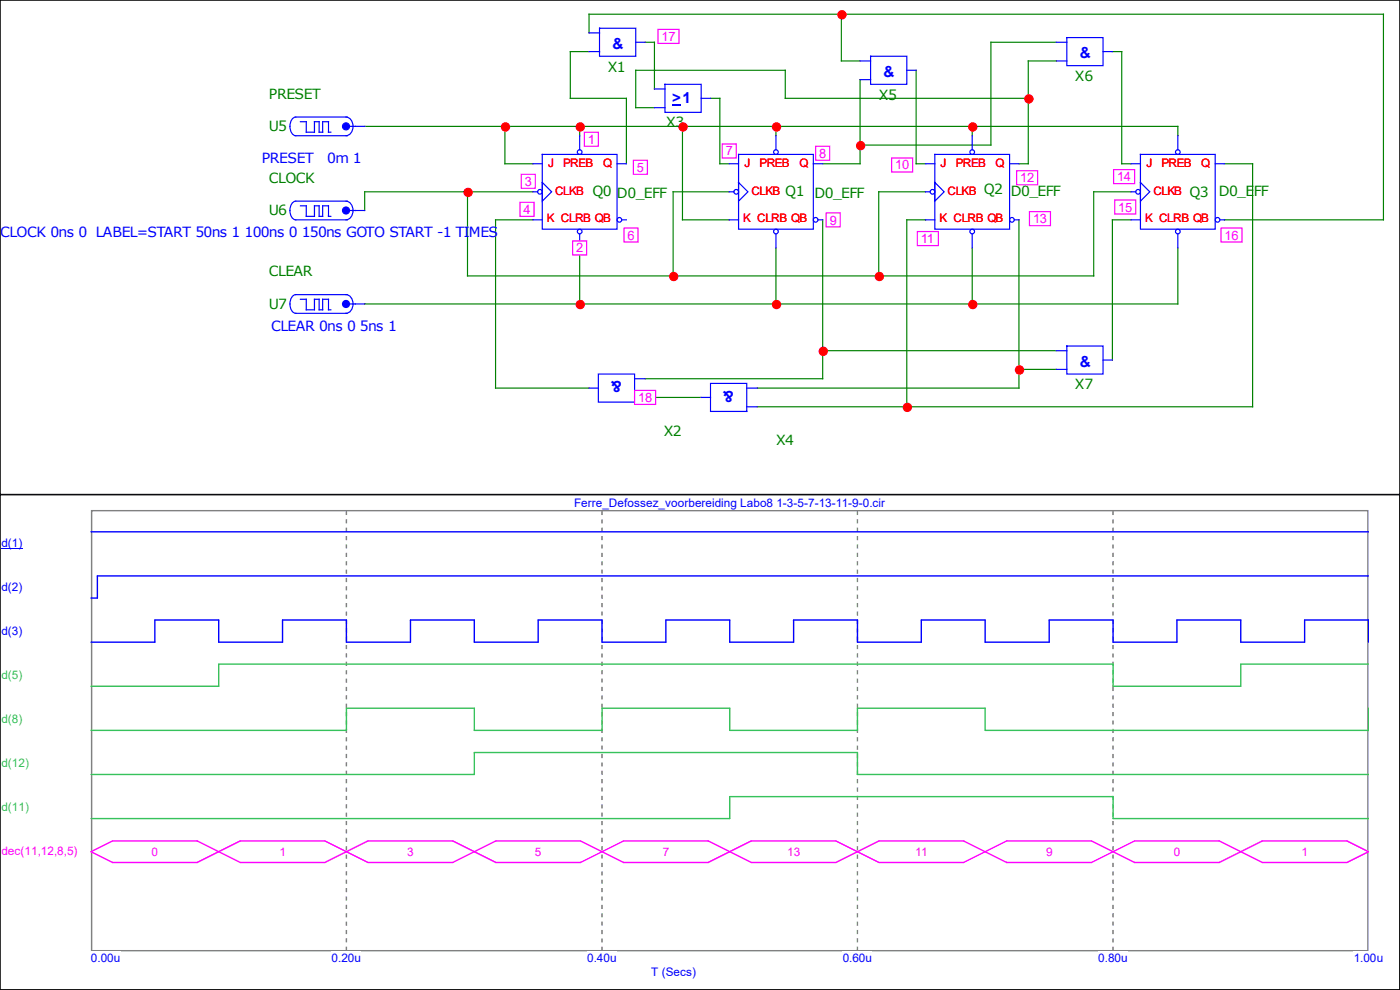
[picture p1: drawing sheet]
<svg xmlns="http://www.w3.org/2000/svg" width="297mm" height="210mm" viewBox="0 0 297 210" stroke-linecap="round" stroke-linejoin="round" font-family="sans-serif">
<g fill="none" stroke="#008000" stroke-width=".25">
<path d="M125 7v-4h168.5v43.6h-33.7M125 10.9h-4v10h11.9v13.8M136.9 9h1.9v9.9M178.5 3v9.9h4M182.5 16.9v17.8h-8M194.4 14.9v19.8h1.9M224.1 12.9h-5.9v21.8h-2M224.1 9h-13.9v21.8h-27.7M236 10.9h2v23.8h2M77.4 26.8h172.5v2M107.1 26.8v7.9h6M123 26.8v2"/>
<path d="M144.8 26.8v19.8h9.9M150.7 20.9h2v13.8h2M164.6 26.8v2M206.3 26.8v2M218.2 20.9h-51.6v-6h-31.7v7.9h3.9M259.8 34.7h5.9v51.6h-105.1M99.2 40.7v17.8h132.8v-17.8h8M113.1 40.7h-35.7v4M113.1 46.6h-8v35.7h19.9M123 52.6v11.9M154.7 40.7h-11.9v17.8M164.6 52.6v11.9"/>
<path d="M174.5 46.6v33.7h-37.6M196.3 40.7h-9.9v17.8M196.3 46.6h-3.9v39.7M206.3 52.6v11.9M216.2 46.6v35.7h-55.6M240 46.6h-4v29.8M249.9 52.6v11.9h-172.5M174.5 74.4h49.6M216.2 78.4h7.9M136.9 84.3h11.9"/>
</g>
<g fill="none" stroke="#00f" stroke-width=".25">
<path d="M125 7h2.2M125 10.9h2.2M127.2 6h7.7v5.9h-7.7zM134.9 9h2M138.8 18.9h2.3M141.1 17.9h7.7v5.9h-7.7zM63.7 25.8h1.3v2.2h1.7v-2.2h1v2.2h.8v-2.2h1.2v2.2h.5M73.4 24.8a2.06 2.06 0 0 1 1.5 2 2.06 2.06 0 0 1-1.5 2M73.4 26.8h4M73.7 24.8h-11a2.22 2.22 0 0 0-.8 3.4l.5 .5 .3 .1h11M113.1 34.7h1.9M115 32.8h15.9v15.8h-15.9z"/>
<path d="M115 38.7l2 2-2 2zM123 28.8v3M130.9 34.7h2M138.8 22.8h2.3M148.8 20.9h1.9M154.7 34.7h2M156.7 32.8h15.8v15.8h-15.8zM156.7 38.7l2 2-2 2zM164.6 28.8v3M172.5 34.7h2M196.3 34.7h2M198.3 32.8h15.9v15.8h-15.9z"/>
<path d="M198.3 38.7l2 2-2 2zM206.3 28.8v3M214.2 34.7h2M240 34.7h1.9M241.9 32.8h15.9v15.8h-15.9zM241.9 38.7l2 2-2 2zM249.9 28.8v3M257.8 34.7h2M63.7 43.7h1.3v2.2h1.7v-2.2h1v2.2h.8v-2.2h1.2v2.2h.5M73.4 42.7a2.06 2.06 0 0 1 1.5 2 2.06 2.06 0 0 1-1.5 1.9M73.4 44.7h4M73.7 42.7h-11a2.22 2.22 0 0 0-.8 3.4l.5 .5h.3h11"/>
<path d="M113.1 46.6h1.9M113.1 40.7h1M123 49.6v3M131.9 46.6h1M154.7 46.6h2M154.7 40.7h1M164.6 49.6v3M173.5 46.6h1M196.3 46.6h2M196.3 40.7h1M206.3 49.6v3M215.2 46.6h1"/>
<path d="M240 46.6h1.9M240 40.7h1M249.9 49.6v3M258.8 46.6h1M126.9 79.4h7.7v5.9h-7.7zM125 82.3h1.9M134.6 84.3h2.3M134.6 80.3h2.3"/>
<circle cx="123" cy="32.3" r=".5"/>
<circle cx="164.6" cy="32.3" r=".5"/>
<circle cx="206.3" cy="32.3" r=".5"/>
<circle cx="249.9" cy="32.3" r=".5"/>
<circle cx="114.6" cy="40.7" r=".5"/>
<circle cx="123" cy="49.1" r=".5"/>
<circle cx="131.4" cy="46.6" r=".5"/>
<circle cx="156.2" cy="40.7" r=".5"/>
<circle cx="164.6" cy="49.1" r=".5"/>
<circle cx="173" cy="46.6" r=".5"/>
<circle cx="197.8" cy="40.7" r=".5"/>
<circle cx="206.3" cy="49.1" r=".5"/>
<circle cx="214.7" cy="46.6" r=".5"/>
<circle cx="241.4" cy="40.7" r=".5"/>
<circle cx="249.9" cy="49.1" r=".5"/>
<circle cx="258.3" cy="46.6" r=".5"/>
</g>
<g fill="#00f" stroke="#00f" stroke-width=".25">
<circle cx="73.4" cy="26.8" r=".74"/>
<circle cx="73.4" cy="44.7" r=".74"/>
</g>
<path d="M142.6 22.2h1.7v.3h-1.7z" fill="#00f"/>
<g fill="none" stroke="#00f" stroke-width=".25">
<path d="M182.5 12.9h2.2M182.5 16.9h2.2M184.7 11.9h7.7v6h-7.7zM192.4 14.9h2M224.1 12.9h2.2M224.1 9h2.2M226.3 8h7.7v5.9h-7.7zM234 10.9h2M63.7 63.5h1.3v2.2h1.7v-2.2h1v2.2h.8v-2.2h1.2v2.2h.5M73.4 62.5a2.06 2.06 0 0 1 1.5 2 2.06 2.06 0 0 1-1.5 2M73.4 64.5h4M73.7 62.5h-11a2.22 2.22 0 0 0-.8 3.4l.5 .5 .3 .1h11"/>
<path d="M224.1 74.4h2.2M224.1 78.4h2.2M226.3 73.4h7.7v6h-7.7zM234 76.4h2M148.8 84.3h1.9M150.7 81.3h7.7v6h-7.7zM158.4 86.3h2.2M158.4 82.3h2.2"/>
</g>
<circle cx="73.4" cy="64.5" r=".74" fill="#00f" stroke="#00f" stroke-width=".25"/>
<g fill="#f00" stroke="#f00" stroke-width=".25">
<circle cx="178.6" cy="3.1" r=".87"/>
<circle cx="218.3" cy="21" r=".87"/>
<circle cx="107.2" cy="26.9" r=".87"/>
<circle cx="123.1" cy="26.9" r=".87"/>
<circle cx="144.9" cy="26.9" r=".87"/>
<circle cx="164.7" cy="26.9" r=".87"/>
<circle cx="206.4" cy="26.9" r=".87"/>
<circle cx="182.6" cy="30.9" r=".87"/>
<circle cx="99.3" cy="40.8" r=".87"/>
<circle cx="142.9" cy="58.7" r=".87"/>
<circle cx="186.5" cy="58.7" r=".87"/>
<circle cx="123.1" cy="64.6" r=".87"/>
<circle cx="164.7" cy="64.6" r=".87"/>
<circle cx="206.4" cy="64.6" r=".87"/>
<circle cx="174.7" cy="74.5" r=".87"/>
<circle cx="216.3" cy="78.5" r=".87"/>
<circle cx="192.5" cy="86.4" r=".87"/>
</g>
<g fill="#fff" stroke="#f0f" stroke-width=".25">
<path d="M124 28h2.9v3h-2.9z" fill-rule="evenodd"/>
<path d="M121.5 51.1h3v3h-3z" fill-rule="evenodd"/>
<path d="M110.6 37h3v2.9h-3z" fill-rule="evenodd"/>
<path d="M110.3 42.9h3v3h-3z" fill-rule="evenodd"/>
<path d="M134.4 34h3v3h-3z" fill-rule="evenodd"/>
<path d="M132.4 48.4h3v2.9h-3z" fill-rule="evenodd"/>
<path d="M153.2 30.5h3v3h-3z" fill-rule="evenodd"/>
<path d="M173 31h3v3h-3z" fill-rule="evenodd"/>
<path d="M175.3 45.2h2.9v2.9h-2.9z" fill-rule="evenodd"/>
<path d="M189.2 33.5h4.4v3h-4.4z" fill-rule="evenodd"/>
<path d="M194.6 49.1h4.5v3h-4.5z" fill-rule="evenodd"/>
<path d="M215.7 36.2h4.4v3h-4.4z" fill-rule="evenodd"/>
<path d="M218.4 44.9h4.5v3h-4.5z" fill-rule="evenodd"/>
<path d="M236.2 36h4.5v3h-4.5z" fill-rule="evenodd"/>
<path d="M236.5 42.4h4.5v3h-4.5z" fill-rule="evenodd"/>
<path d="M259 48.4h4.5v2.9h-4.5z" fill-rule="evenodd"/>
<path d="M139.6 6.2h4.4v3h-4.4z" fill-rule="evenodd"/>
<path d="M134.6 82.8h4.5v3h-4.5z" fill-rule="evenodd"/>
</g>
<path d="M0 0h297v104.9h-297z" fill="none" stroke="#000" stroke-width=".25"/>
<path d="M0 105h296.9v104.9h-296.9z" fill="none" stroke="#000" stroke-width=".21"/>
<path d="M19.4 108.3h270.8v93.4h-270.8z" fill="none" stroke="#808080" stroke-width=".3"/>
<path d="M73.5 108.4v93.3M127.7 108.4v93.3M181.9 108.4v93.3M236.1 108.4v93.3" fill="none" stroke="#808080" stroke-width=".3" stroke-dasharray=".9 .9" stroke-linecap="butt"/>
<g fill="#fff">
<path d="M19.3 201.8h6.3v2.8h-6.3z"/>
<path d="M70.4 201.8h6.2v2.8h-6.2z"/>
<path d="M124.6 201.8h6.3v2.8h-6.3z"/>
<path d="M178.8 201.8h6.2v2.8h-6.2z"/>
<path d="M233 201.8h6.3v2.8h-6.3z"/>
<path d="M287.2 201.8h6.3v2.8h-6.3z"/>
<path d="M.3 113.7h4.5v2.8h-4.5z"/>
</g>
<path d="M.3 116.3h4.5" fill="none" stroke="#00f" stroke-width=".21"/>
<g fill="#fff">
<path d="M138.2 204.7h9.5v2.8h-9.5z"/>
<path d="M.3 123.1h4.5v2.8h-4.5z"/>
<path d="M.3 132.4h4.5v2.8h-4.5z"/>
<path d="M.3 141.8h4.5v2.8h-4.5z"/>
<path d="M.3 151.1h4.5v2.8h-4.5z"/>
<path d="M.3 160.5h5.9v2.8h-5.9z"/>
<path d="M.3 169.9h5.9v2.8h-5.9z"/>
<path d="M.3 179.2h16.2v2.8h-16.2z"/>
</g>
<path d="M19.3 112.8h271M19.3 136.2h13.6v-4.7h13.5v4.7h13.5v-4.7h13.6v4.7h13.6v-4.7h13.5v4.7h13.6v-4.7h13.5v4.7h13.6v-4.7h13.5v4.7h13.6v-4.7h13.5v4.7h13.6v-4.7h13.5v4.7h13.6v-4.7h13.5v4.7h13.6v-4.7h13.5v4.7h13.6v-4.7h13.5v4.7M290.3 122.2h-269.6v4.7h-1.4" fill="none" stroke="#00f" stroke-width=".3"/>
<path d="M290.3 140.9h-27.1v4.7h-27.1v-4.7h-189.7v4.7h-27.1M290.3 150.2v4.7h-81.3v-4.7h-27.1v4.7h-27.1v-4.7h-27.1v4.7h-27.1v-4.7h-27.1v4.7h-54.2M19.3 173.7h135.5v-4.7h81.3v4.7h54.2M19.3 164.3h81.3v-4.7h81.3v4.7h108.4" fill="none" stroke="#36c25c" stroke-width=".3"/>
<path d="M19.3 180.7l4.6 2.3h17.9l9.2-4.6h17.9l9.2 4.6h18l9.1-4.6h17.9l9.2 4.6h17.9l9.2-4.6h17.9l9.2 4.6h17.9l9.2-4.6h18l9.1 4.6h18l9.1-4.6h17.9l4.6 2.3-4.6 2.3h-17.9l-9.1-4.6h-18l-9.1 4.6h-18l-9.2-4.6h-17.9l-9.2 4.6h-17.9l-9.2-4.6h-17.9l-9.2 4.6h-17.9l-9.1-4.6h-18l-9.2 4.6h-17.9l-9.2-4.6h-17.9z" fill="none" stroke="#f0f" stroke-width=".3"/>
<path d="M121.8 105.3h66v2.8h-66z" fill="#fff"/>
<g font-size="3.2" fill="#00f">
<text x="129.9" y="10.5">&amp;</text>
<text x="187.4" y="16.4">&amp;</text>
<text x="229.1" y="12.4">&amp;</text>
<text x="142.6" y="21.8">&gt;1</text>
<text x="229.1" y="77.9">&amp;</text>
<text x="131.9" y="80.9" transform="rotate(-180 131.9 80.9)">&amp;</text>
<text x="155.7" y="82.9" transform="rotate(-180 155.7 82.9)">&amp;</text>
</g>
<g font-size="3" fill="#008000">
<text x="128.9" y="15.2">X1</text>
<text x="228" y="17.2">X6</text>
<text x="57.1" y="20.9">PRESET</text>
<text x="186.4" y="21.1">X5</text>
<text x="57.1" y="27.8">U5</text>
<text x="141.3" y="26.8">X3</text>
<text x="57.1" y="38.7">CLOCK</text>
<text x="125.7" y="41.5">Q0 D0_EFF</text>
<text x="166.6" y="41.5">Q1</text>
<text x="172.8" y="42">D0_EFF</text>
<text x="208.7" y="41.2">Q2</text>
<text x="214.4" y="41.5">D0_EFF</text>
<text x="252.3" y="41.7">Q3</text>
<text x="258.6" y="41.5">D0_EFF</text>
<text x="57.1" y="45.7">U6</text>
<text x="57.1" y="58.5">CLEAR</text>
<text x="57.1" y="65.5">U7</text>
<text x="228" y="82.6">X7</text>
<text x="140.8" y="92.5">X2</text>
<text x="164.6" y="94.5">X4</text>
</g>
<g font-size="3" fill="#00f">
<text x="55.5" y="34.5">PRESET</text>
<text x="69.4" y="34.5">0m 1</text>
<text x="0" y="50.4">CLOCK 0ns 0 LABEL=START 50ns 1 100ns 0 150ns GOTO START -1 TIMES</text>
<text x="57.5" y="70.2">CLEAR 0ns 0 5ns 1</text>
</g>
<g font-size="2.7" fill="#f0f">
<text x="140.3" y="8.7">17</text>
<text x="124.7" y="30.5">1</text>
<text x="154" y="33">7</text>
<text x="173.8" y="33.5">8</text>
<text x="189.9" y="35.9">10</text>
<text x="111.3" y="39.4">3</text>
<text x="135.1" y="36.4">5</text>
<text x="216.4" y="38.7">12</text>
<text x="237" y="38.4">14</text>
<text x="111.1" y="45.4">4</text>
<text x="176" y="47.6">9</text>
<text x="219.2" y="47.4">13</text>
<text x="237.2" y="44.9">15</text>
<text x="122.2" y="53.6">2</text>
<text x="133.1" y="50.8">6</text>
<text x="195.4" y="51.6">11</text>
<text x="259.8" y="50.8">16</text>
<text x="135.4" y="85.3">18</text>
</g>
<g font-size="2.5" fill="#f00">
<text x="116.3" y="35.5">J</text>
<text x="119.5" y="35.5">PREB</text>
<text x="127.9" y="35.5">Q</text>
<text x="157.9" y="35.5">J</text>
<text x="161.2" y="35.5">PREB</text>
<text x="169.6" y="35.5">Q</text>
<text x="199.6" y="35.5">J</text>
<text x="202.8" y="35.5">PREB</text>
<text x="211.2" y="35.5">Q</text>
<text x="243.2" y="35.5">J</text>
<text x="246.4" y="35.5">PREB</text>
<text x="254.8" y="35.5">Q</text>
<text x="117.8" y="41.4">CLKB</text>
<text x="159.4" y="41.4">CLKB</text>
<text x="201" y="41.4">CLKB</text>
<text x="244.7" y="41.4">CLKB</text>
<text x="116" y="47.2">K CLRB QB</text>
<text x="157.7" y="47.2">K CLRB QB</text>
<text x="199.3" y="47.2">K CLRB QB</text>
<text x="243" y="47.2">K CLRB QB</text>
</g>
<g font-size="2.5" fill="#00f">
<text x="121.8" y="107.6">Ferre_Defossez_voorbereiding Labo8 1-3-5-7-13-11-9-0.cir</text>
<text x=".3" y="116">d(1)</text>
<text x=".3" y="125.3">d(2)</text>
<text x=".3" y="134.7">d(3)</text>
<text x="19.3" y="204.1">0.00u</text>
<text x="70.4" y="204.1">0.20u</text>
<text x="124.6" y="204.1">0.40u</text>
<text x="138.2" y="207">T (Secs)</text>
<text x="178.8" y="204.1">0.60u</text>
<text x="233" y="204.1">0.80u</text>
<text x="287.2" y="204.1">1.00u</text>
</g>
<g font-size="2.5" fill="#36c25c">
<text x=".3" y="144">d(5)</text>
<text x=".3" y="153.4">d(8)</text>
<text x=".3" y="162.8">d(12)</text>
<text x=".3" y="172.1">d(11)</text>
</g>
<g font-size="2.5" fill="#f0f">
<text x=".3" y="181.5">dec(11,12,8,5)</text>
<text x="32.2" y="181.5">0</text>
<text x="59.3" y="181.5">1</text>
<text x="86.4" y="181.5">3</text>
<text x="113.5" y="181.5">5</text>
<text x="140.6" y="181.5">7</text>
<text x="167" y="181.5">13</text>
<text x="194.2" y="181.5">11</text>
<text x="221.9" y="181.5">9</text>
<text x="249" y="181.5">0</text>
<text x="276.1" y="181.5">1</text>
</g>
</svg>
